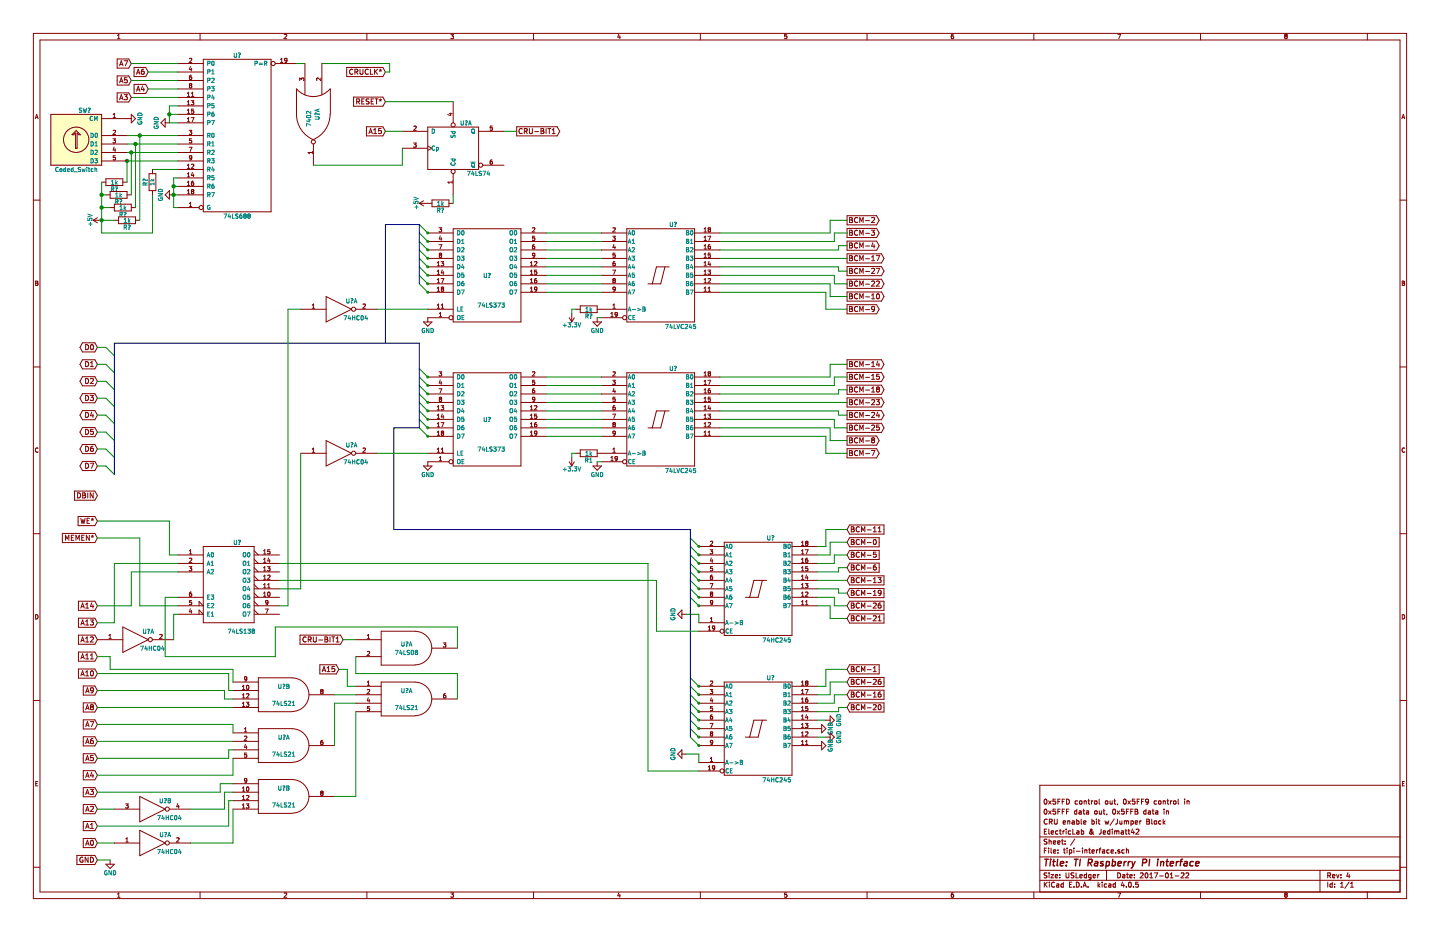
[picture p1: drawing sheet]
EESchema Schematic File Version 2
LIBS:power
LIBS:device
LIBS:transistors
LIBS:conn
LIBS:linear
LIBS:regul
LIBS:74xx
LIBS:cmos4000
LIBS:adc-dac
LIBS:memory
LIBS:xilinx
LIBS:microcontrollers
LIBS:dsp
LIBS:microchip
LIBS:analog_switches
LIBS:motorola
LIBS:texas
LIBS:intel
LIBS:audio
LIBS:interface
LIBS:digital-audio
LIBS:philips
LIBS:display
LIBS:cypress
LIBS:siliconi
LIBS:opto
LIBS:atmel
LIBS:contrib
LIBS:valves
LIBS:74lvc245
LIBS:tipi-interface-cache
EELAYER 25 0
EELAYER END
$Descr USLedger 17000 11000
encoding utf-8
Sheet 1 1
Title "TI Raspberry PI interface"
Date "2017-01-22"
Rev "4"
Comp "ElectricLab & Jedimatt42"
Comment1 "CRU enable bit w/Jumper Block"
Comment2 "0x5FFF data out, 0x5FFB data in"
Comment3 "0x5FFD control out, 0x5FF9 control in"
Comment4 ""
$EndDescr
Text GLabel 1150 4100 0    60   BiDi ~ 0
D0
Text GLabel 1150 4300 0    60   BiDi ~ 0
D1
Text GLabel 1150 4500 0    60   BiDi ~ 0
D2
Text GLabel 1150 4700 0    60   BiDi ~ 0
D3
Text GLabel 1150 4900 0    60   BiDi ~ 0
D4
Text GLabel 1150 5100 0    60   BiDi ~ 0
D5
Text GLabel 1150 5300 0    60   BiDi ~ 0
D6
Text GLabel 1150 5500 0    60   BiDi ~ 0
D7
Text GLabel 1150 6150 0    60   Input ~ 0
WE*
Text GLabel 1150 6350 0    60   Input ~ 0
MEMEN*
Text GLabel 1150 5850 0    60   Input ~ 0
DBIN
Text GLabel 4550 850  0    60   Input ~ 0
CRUCLK*
Text GLabel 4000 7900 0    60   Input ~ 0
A15
Text GLabel 1150 7150 0    60   Input ~ 0
A14
Text GLabel 1150 7350 0    60   Input ~ 0
A13
Text GLabel 1150 7550 0    60   Input ~ 0
A12
Text GLabel 1150 7750 0    60   Input ~ 0
A11
Text GLabel 1150 7950 0    60   Input ~ 0
A10
Text GLabel 1150 8150 0    60   Input ~ 0
A9
Text GLabel 1150 8350 0    60   Input ~ 0
A8
Text GLabel 1150 8550 0    60   Input ~ 0
A7
Text GLabel 1150 8750 0    60   Input ~ 0
A6
Text GLabel 1150 8950 0    60   Input ~ 0
A5
Text GLabel 1150 9150 0    60   Input ~ 0
A4
Text GLabel 1150 9350 0    60   Input ~ 0
A3
Text GLabel 1150 9550 0    60   Input ~ 0
A2
Text GLabel 1150 9750 0    60   Input ~ 0
A1
Text GLabel 1150 9950 0    60   Input ~ 0
A0
Text GLabel 1150 10150 0    60   Input ~ 0
GND
$Comp
L GND #PWR?
U 1 1
P 1300 10150
F 0 "#PWR?" H 1300 9900 50  0001 C CNN
F 1 "GND" H 1300 10000 50  0000 C CNN
F 2 "" H 1300 10150 50  0000 C CNN
F 3 "" H 1300 10150 50  0000 C CNN
	1    1300 10150
	1    0    0    -1  
$EndComp
Entry Wire Line
	1250 4100 1350 4200
Entry Wire Line
	1250 4300 1350 4400
Entry Wire Line
	1250 4500 1350 4600
Entry Wire Line
	1250 4700 1350 4800
Entry Wire Line
	1250 4900 1350 5000
Entry Wire Line
	1250 5100 1350 5200
Entry Wire Line
	1250 5300 1350 5400
Entry Wire Line
	1250 5500 1350 5600
$Comp
L 74HC245 U?
U 1 1
P 8950 6950
F 0 "U?" H 9050 7525 50  0000 L BNN
F 1 "74HC245" H 9000 6375 50  0000 L TNN
F 2 "" H 8950 6950 50  0000 C CNN
F 3 "" H 8950 6950 50  0000 C CNN
	1    8950 6950
	1    0    0    -1  
$EndComp
Text GLabel 10000 4300 2    60   Output ~ 0
BCM-14
Text GLabel 10000 4450 2    60   Output ~ 0
BCM-15
Text GLabel 10000 4600 2    60   Output ~ 0
BCM-18
Text GLabel 10000 4750 2    60   Output ~ 0
BCM-23
Text GLabel 10000 4900 2    60   Output ~ 0
BCM-24
Text GLabel 10000 5050 2    60   Output ~ 0
BCM-25
Text GLabel 10000 5200 2    60   Output ~ 0
BCM-8
Text GLabel 10000 5350 2    60   Output ~ 0
BCM-7
$Comp
L 74LS373 U?
U 1 1
P 5750 4950
F 0 "U?" H 5750 4950 50  0000 C CNN
F 1 "74LS373" H 5800 4600 50  0000 C CNN
F 2 "" H 5750 4950 50  0000 C CNN
F 3 "" H 5750 4950 50  0000 C CNN
	1    5750 4950
	1    0    0    -1  
$EndComp
Entry Wire Line
	4950 4350 5050 4450
Entry Wire Line
	4950 4450 5050 4550
Entry Wire Line
	4950 4550 5050 4650
Entry Wire Line
	4950 4650 5050 4750
Entry Wire Line
	4950 4750 5050 4850
Entry Wire Line
	4950 4850 5050 4950
Entry Wire Line
	4950 4950 5050 5050
Entry Wire Line
	4950 5050 5050 5150
$Comp
L 74LS21-RESCUE-tipi-interface U?
U 2 1
P 3350 8200
F 0 "U?" H 3350 8300 50  0000 C CNN
F 1 "74LS21" H 3350 8100 50  0000 C CNN
F 2 "" H 3350 8200 50  0000 C CNN
F 3 "" H 3350 8200 50  0000 C CNN
	2    3350 8200
	1    0    0    -1  
$EndComp
$Comp
L 74LS21-RESCUE-tipi-interface U?
U 1 1
P 3350 8800
F 0 "U?" H 3350 8900 50  0000 C CNN
F 1 "74LS21" H 3350 8700 50  0000 C CNN
F 2 "" H 3350 8800 50  0000 C CNN
F 3 "" H 3350 8800 50  0000 C CNN
	1    3350 8800
	1    0    0    -1  
$EndComp
$Comp
L 74LS21-RESCUE-tipi-interface U?
U 2 1
P 3350 9400
F 0 "U?" H 3350 9500 50  0000 C CNN
F 1 "74LS21" H 3350 9300 50  0000 C CNN
F 2 "" H 3350 9400 50  0000 C CNN
F 3 "" H 3350 9400 50  0000 C CNN
	2    3350 9400
	1    0    0    -1  
$EndComp
$Comp
L 74HC04 U?
U 1 1
P 1800 9950
F 0 "U?" H 1950 10050 50  0000 C CNN
F 1 "74HC04" H 2000 9850 50  0000 C CNN
F 2 "" H 1800 9950 50  0000 C CNN
F 3 "" H 1800 9950 50  0000 C CNN
	1    1800 9950
	1    0    0    -1  
$EndComp
$Comp
L 74HC04 U?
U 2 1
P 1800 9550
F 0 "U?" H 1950 9650 50  0000 C CNN
F 1 "74HC04" H 2000 9450 50  0000 C CNN
F 2 "" H 1800 9550 50  0000 C CNN
F 3 "" H 1800 9550 50  0000 C CNN
	2    1800 9550
	1    0    0    -1  
$EndComp
$Comp
L GND #PWR?
U 1 1
P 8100 7250
F 0 "#PWR?" H 8100 7000 50  0001 C CNN
F 1 "GND" H 8100 7100 50  0000 C CNN
F 2 "" H 8100 7250 50  0000 C CNN
F 3 "" H 8100 7250 50  0000 C CNN
	1    8100 7250
	0    1    1    0   
$EndComp
$Comp
L +3.3V #PWR?
U 1 1
P 6750 5400
F 0 "#PWR?" H 6750 5250 50  0001 C CNN
F 1 "+3.3V" H 6750 5540 50  0000 C CNN
F 2 "" H 6750 5400 50  0000 C CNN
F 3 "" H 6750 5400 50  0000 C CNN
	1    6750 5400
	-1   0    0    1   
$EndComp
$Comp
L R R1
U 1 1
P 6950 5350
F 0 "R1" V 7030 5350 50  0000 C CNN
F 1 "1k" V 6950 5350 50  0000 C CNN
F 2 "" V 6880 5350 50  0000 C CNN
F 3 "" H 6950 5350 50  0000 C CNN
	1    6950 5350
	0    1    1    0   
$EndComp
$Comp
L 74LVC245 U?
U 1 1
P 7800 4950
F 0 "U?" H 7900 5525 50  0000 L BNN
F 1 "74LVC245" H 7850 4375 50  0000 L TNN
F 2 "" H 7800 4950 50  0000 C CNN
F 3 "" H 7800 4950 50  0000 C CNN
	1    7800 4950
	1    0    0    -1  
$EndComp
Text GLabel 10000 6250 2    60   Input ~ 0
BCM-11
Text GLabel 10000 6400 2    60   Input ~ 0
BCM-0
Text GLabel 10000 6550 2    60   Input ~ 0
BCM-5
Text GLabel 10000 6700 2    60   Input ~ 0
BCM-6
Text GLabel 10000 6850 2    60   Input ~ 0
BCM-13
Text GLabel 10000 7000 2    60   Input ~ 0
BCM-19
Text GLabel 10000 7150 2    60   Input ~ 0
BCM-26
Text GLabel 10000 8200 2    60   Input ~ 0
BCM-16
Entry Wire Line
	8150 6350 8250 6450
Entry Wire Line
	8150 6450 8250 6550
Entry Wire Line
	8150 6550 8250 6650
Entry Wire Line
	8150 6650 8250 6750
Entry Wire Line
	8150 6750 8250 6850
Entry Wire Line
	8150 6850 8250 6950
Entry Wire Line
	8150 6950 8250 7050
Entry Wire Line
	8150 7050 8250 7150
$Comp
L GND #PWR?
U 1 1
P 7050 5450
F 0 "#PWR?" H 7050 5200 50  0001 C CNN
F 1 "GND" H 7050 5300 50  0000 C CNN
F 2 "" H 7050 5450 50  0000 C CNN
F 3 "" H 7050 5450 50  0000 C CNN
	1    7050 5450
	1    0    0    -1  
$EndComp
Text GLabel 10000 2600 2    60   Output ~ 0
BCM-2
Text GLabel 10000 2750 2    60   Output ~ 0
BCM-3
Text GLabel 10000 2900 2    60   Output ~ 0
BCM-4
Text GLabel 10000 3050 2    60   Output ~ 0
BCM-17
Text GLabel 10000 3200 2    60   Output ~ 0
BCM-27
Text GLabel 10000 3350 2    60   Output ~ 0
BCM-22
Text GLabel 10000 3500 2    60   Output ~ 0
BCM-10
Text GLabel 10000 3650 2    60   Output ~ 0
BCM-9
$Comp
L 74LS373 U?
U 1 1
P 5750 3250
F 0 "U?" H 5750 3250 50  0000 C CNN
F 1 "74LS373" H 5800 2900 50  0000 C CNN
F 2 "" H 5750 3250 50  0000 C CNN
F 3 "" H 5750 3250 50  0000 C CNN
	1    5750 3250
	1    0    0    -1  
$EndComp
$Comp
L +3.3V #PWR?
U 1 1
P 6750 3700
F 0 "#PWR?" H 6750 3550 50  0001 C CNN
F 1 "+3.3V" H 6750 3840 50  0000 C CNN
F 2 "" H 6750 3700 50  0000 C CNN
F 3 "" H 6750 3700 50  0000 C CNN
	1    6750 3700
	-1   0    0    1   
$EndComp
$Comp
L R R?
U 1 1
P 6950 3650
F 0 "R?" V 7030 3650 50  0000 C CNN
F 1 "1k" V 6950 3650 50  0000 C CNN
F 2 "" V 6880 3650 50  0000 C CNN
F 3 "" H 6950 3650 50  0000 C CNN
	1    6950 3650
	0    1    1    0   
$EndComp
$Comp
L 74LVC245 U?
U 1 1
P 7800 3250
F 0 "U?" H 7900 3825 50  0000 L BNN
F 1 "74LVC245" H 7850 2675 50  0000 L TNN
F 2 "" H 7800 3250 50  0000 C CNN
F 3 "" H 7800 3250 50  0000 C CNN
	1    7800 3250
	1    0    0    -1  
$EndComp
$Comp
L GND #PWR?
U 1 1
P 7050 3750
F 0 "#PWR?" H 7050 3500 50  0001 C CNN
F 1 "GND" H 7050 3600 50  0000 C CNN
F 2 "" H 7050 3750 50  0000 C CNN
F 3 "" H 7050 3750 50  0000 C CNN
	1    7050 3750
	1    0    0    -1  
$EndComp
Entry Wire Line
	4950 2650 5050 2750
Entry Wire Line
	4950 2750 5050 2850
Entry Wire Line
	4950 2850 5050 2950
Entry Wire Line
	4950 2950 5050 3050
Entry Wire Line
	4950 3050 5050 3150
Entry Wire Line
	4950 3150 5050 3250
Entry Wire Line
	4950 3250 5050 3350
Entry Wire Line
	4950 3350 5050 3450
$Comp
L 74LS138 U?
U 1 1
P 2700 6900
F 0 "U?" H 2800 7400 50  0000 C CNN
F 1 "74LS138" H 2850 6351 50  0000 C CNN
F 2 "" H 2700 6900 50  0000 C CNN
F 3 "" H 2700 6900 50  0000 C CNN
	1    2700 6900
	1    0    0    -1  
$EndComp
$Comp
L 74HC04 U?
U 1 1
P 1600 7550
F 0 "U?" H 1750 7650 50  0000 C CNN
F 1 "74HC04" H 1800 7450 50  0000 C CNN
F 2 "" H 1600 7550 50  0000 C CNN
F 3 "" H 1600 7550 50  0000 C CNN
	1    1600 7550
	1    0    0    -1  
$EndComp
$Comp
L 74HC04 U?
U 1 1
P 4000 5350
F 0 "U?" H 4150 5450 50  0000 C CNN
F 1 "74HC04" H 4200 5250 50  0000 C CNN
F 2 "" H 4000 5350 50  0000 C CNN
F 3 "" H 4000 5350 50  0000 C CNN
	1    4000 5350
	1    0    0    -1  
$EndComp
$Comp
L 74HC04 U?
U 1 1
P 4000 3650
F 0 "U?" H 4150 3750 50  0000 C CNN
F 1 "74HC04" H 4200 3550 50  0000 C CNN
F 2 "" H 4000 3650 50  0000 C CNN
F 3 "" H 4000 3650 50  0000 C CNN
	1    4000 3650
	1    0    0    -1  
$EndComp
$Comp
L GND #PWR?
U 1 1
P 5050 5450
F 0 "#PWR?" H 5050 5200 50  0001 C CNN
F 1 "GND" H 5050 5300 50  0000 C CNN
F 2 "" H 5050 5450 50  0000 C CNN
F 3 "" H 5050 5450 50  0000 C CNN
	1    5050 5450
	1    0    0    -1  
$EndComp
$Comp
L GND #PWR?
U 1 1
P 5050 3750
F 0 "#PWR?" H 5050 3500 50  0001 C CNN
F 1 "GND" H 5050 3600 50  0000 C CNN
F 2 "" H 5050 3750 50  0000 C CNN
F 3 "" H 5050 3750 50  0000 C CNN
	1    5050 3750
	1    0    0    -1  
$EndComp
$Comp
L 74LS21-RESCUE-tipi-interface U?
U 1 1
P 4800 8250
F 0 "U?" H 4800 8350 50  0000 C CNN
F 1 "74LS21" H 4800 8150 50  0000 C CNN
F 2 "" H 4800 8250 50  0000 C CNN
F 3 "" H 4800 8250 50  0000 C CNN
	1    4800 8250
	1    0    0    -1  
$EndComp
$Comp
L 74HC245 U?
U 1 1
P 8950 8600
F 0 "U?" H 9050 9175 50  0000 L BNN
F 1 "74HC245" H 9000 8025 50  0000 L TNN
F 2 "" H 8950 8600 50  0000 C CNN
F 3 "" H 8950 8600 50  0000 C CNN
	1    8950 8600
	1    0    0    -1  
$EndComp
Text GLabel 10000 7900 2    60   Input ~ 0
BCM-1
Text GLabel 10000 8050 2    60   Input ~ 0
BCM-26
$Comp
L GND #PWR?
U 1 1
P 9750 8500
F 0 "#PWR?" H 9750 8250 50  0001 C CNN
F 1 "GND" H 9750 8350 50  0000 C CNN
F 2 "" H 9750 8500 50  0000 C CNN
F 3 "" H 9750 8500 50  0000 C CNN
	1    9750 8500
	0    -1   -1   0   
$EndComp
$Comp
L GND #PWR?
U 1 1
P 9650 8600
F 0 "#PWR?" H 9650 8350 50  0001 C CNN
F 1 "GND" H 9650 8450 50  0000 C CNN
F 2 "" H 9650 8600 50  0000 C CNN
F 3 "" H 9650 8600 50  0000 C CNN
	1    9650 8600
	0    -1   -1   0   
$EndComp
$Comp
L GND #PWR?
U 1 1
P 9750 8700
F 0 "#PWR?" H 9750 8450 50  0001 C CNN
F 1 "GND" H 9750 8550 50  0000 C CNN
F 2 "" H 9750 8700 50  0000 C CNN
F 3 "" H 9750 8700 50  0000 C CNN
	1    9750 8700
	0    -1   -1   0   
$EndComp
$Comp
L GND #PWR?
U 1 1
P 9650 8800
F 0 "#PWR?" H 9650 8550 50  0001 C CNN
F 1 "GND" H 9650 8650 50  0000 C CNN
F 2 "" H 9650 8800 50  0000 C CNN
F 3 "" H 9650 8800 50  0000 C CNN
	1    9650 8800
	0    -1   -1   0   
$EndComp
Entry Wire Line
	8150 8000 8250 8100
Entry Wire Line
	8150 8100 8250 8200
Entry Wire Line
	8150 8200 8250 8300
Entry Wire Line
	8150 8300 8250 8400
Entry Wire Line
	8150 8400 8250 8500
Entry Wire Line
	8150 8500 8250 8600
Entry Wire Line
	8150 8600 8250 8700
Entry Wire Line
	8150 8700 8250 8800
$Comp
L GND #PWR?
U 1 1
P 8100 8900
F 0 "#PWR?" H 8100 8650 50  0001 C CNN
F 1 "GND" H 8100 8750 50  0000 C CNN
F 2 "" H 8100 8900 50  0000 C CNN
F 3 "" H 8100 8900 50  0000 C CNN
	1    8100 8900
	0    1    1    0   
$EndComp
$Comp
L 74LS688 U?
U 1 1
P 2800 1600
F 0 "U?" H 2800 2550 50  0000 C CNN
F 1 "74LS688" H 2800 650 50  0000 C CNN
F 2 "" H 2800 1600 50  0000 C CNN
F 3 "" H 2800 1600 50  0000 C CNN
	1    2800 1600
	1    0    0    -1  
$EndComp
$Comp
L +5V #PWR?
U 1 1
P 1200 2600
F 0 "#PWR?" H 1200 2450 50  0001 C CNN
F 1 "+5V" H 1200 2740 50  0000 C CNN
F 2 "" H 1200 2600 50  0000 C CNN
F 3 "" H 1200 2600 50  0000 C CNN
	1    1200 2600
	0    -1   -1   0   
$EndComp
$Comp
L GND #PWR?
U 1 1
P 2000 1450
F 0 "#PWR?" H 2000 1200 50  0001 C CNN
F 1 "GND" H 2000 1300 50  0000 C CNN
F 2 "" H 2000 1450 50  0000 C CNN
F 3 "" H 2000 1450 50  0000 C CNN
	1    2000 1450
	0    1    1    0   
$EndComp
$Comp
L R R?
U 1 1
P 1350 2150
F 0 "R?" V 1430 2150 50  0000 C CNN
F 1 "1k" V 1350 2150 50  0000 C CNN
F 2 "" V 1280 2150 50  0000 C CNN
F 3 "" H 1350 2150 50  0000 C CNN
	1    1350 2150
	0    1    1    0   
$EndComp
$Comp
L R R?
U 1 1
P 1400 2300
F 0 "R?" V 1480 2300 50  0000 C CNN
F 1 "1k" V 1400 2300 50  0000 C CNN
F 2 "" V 1330 2300 50  0000 C CNN
F 3 "" H 1400 2300 50  0000 C CNN
	1    1400 2300
	0    1    1    0   
$EndComp
$Comp
L R R?
U 1 1
P 1450 2450
F 0 "R?" V 1530 2450 50  0000 C CNN
F 1 "1k" V 1450 2450 50  0000 C CNN
F 2 "" V 1380 2450 50  0000 C CNN
F 3 "" H 1450 2450 50  0000 C CNN
	1    1450 2450
	0    1    1    0   
$EndComp
$Comp
L R R?
U 1 1
P 1500 2600
F 0 "R?" V 1580 2600 50  0000 C CNN
F 1 "1k" V 1500 2600 50  0000 C CNN
F 2 "" V 1430 2600 50  0000 C CNN
F 3 "" H 1500 2600 50  0000 C CNN
	1    1500 2600
	0    1    1    0   
$EndComp
$Comp
L GND #PWR?
U 1 1
P 2050 2300
F 0 "#PWR?" H 2050 2050 50  0001 C CNN
F 1 "GND" H 2050 2150 50  0000 C CNN
F 2 "" H 2050 2300 50  0000 C CNN
F 3 "" H 2050 2300 50  0000 C CNN
	1    2050 2300
	0    1    1    0   
$EndComp
$Comp
L 74LS74 U?
U 1 1
P 5350 1750
F 0 "U?" H 5500 2050 50  0000 C CNN
F 1 "74LS74" H 5650 1455 50  0000 C CNN
F 2 "" H 5350 1750 50  0000 C CNN
F 3 "" H 5350 1750 50  0000 C CNN
	1    5350 1750
	1    0    0    -1  
$EndComp
Wire Wire Line
	1150 10150 1300 10150
Wire Bus Line
	1350 4050 1350 5600
Wire Wire Line
	1150 4100 1250 4100
Wire Wire Line
	1150 4300 1250 4300
Wire Wire Line
	1150 4500 1250 4500
Wire Wire Line
	1150 4700 1250 4700
Wire Wire Line
	1150 4900 1250 4900
Wire Wire Line
	1150 5100 1250 5100
Wire Wire Line
	1150 5300 1250 5300
Wire Wire Line
	1150 5500 1250 5500
Wire Bus Line
	1350 4050 4950 4050
Wire Bus Line
	4950 4050 4950 5050
Wire Wire Line
	6450 4450 7100 4450
Wire Wire Line
	6450 4550 7100 4550
Wire Wire Line
	6450 4650 7100 4650
Wire Wire Line
	6450 4750 7100 4750
Wire Wire Line
	6450 4850 7100 4850
Wire Wire Line
	6450 4950 7100 4950
Wire Wire Line
	6450 5050 7100 5050
Wire Wire Line
	6450 5150 7100 5150
Wire Wire Line
	1150 9950 1350 9950
Wire Wire Line
	1150 9550 1350 9550
Wire Wire Line
	2250 9950 2750 9950
Wire Wire Line
	2750 9950 2750 9550
Wire Wire Line
	1150 9750 2700 9750
Wire Wire Line
	2700 9750 2700 9450
Wire Wire Line
	2700 9450 2750 9450
Wire Wire Line
	2250 9550 2650 9550
Wire Wire Line
	2650 9550 2650 9350
Wire Wire Line
	2650 9350 2750 9350
Wire Wire Line
	1150 9350 2600 9350
Wire Wire Line
	2600 9350 2600 9250
Wire Wire Line
	2600 9250 2750 9250
Wire Wire Line
	1150 9150 2750 9150
Wire Wire Line
	2750 9150 2750 8950
Wire Wire Line
	1150 8950 2700 8950
Wire Wire Line
	2700 8950 2700 8850
Wire Wire Line
	2700 8850 2750 8850
Wire Wire Line
	1150 8750 2750 8750
Wire Wire Line
	1150 8550 2750 8550
Wire Wire Line
	2750 8550 2750 8650
Wire Wire Line
	1150 8350 2750 8350
Wire Wire Line
	1150 7750 1300 7750
Wire Wire Line
	1300 7750 1300 7900
Wire Wire Line
	1300 7900 2750 7900
Wire Wire Line
	2750 7900 2750 8050
Wire Wire Line
	1150 7950 2700 7950
Wire Wire Line
	2700 7950 2700 8150
Wire Wire Line
	2700 8150 2750 8150
Wire Wire Line
	1150 8150 2650 8150
Wire Wire Line
	2650 8150 2650 8250
Wire Wire Line
	2650 8250 2750 8250
Wire Wire Line
	8250 7350 8250 7250
Wire Wire Line
	8250 7250 8100 7250
Wire Wire Line
	6800 5350 6750 5350
Wire Wire Line
	6750 5350 6750 5400
Wire Wire Line
	7050 5450 7100 5450
Wire Wire Line
	9650 6750 9900 6750
Wire Wire Line
	9900 6750 9900 6700
Wire Wire Line
	9900 6700 10000 6700
Wire Wire Line
	9650 6650 9850 6650
Wire Wire Line
	9850 6650 9850 6550
Wire Wire Line
	9850 6550 10000 6550
Wire Wire Line
	9650 6550 9800 6550
Wire Wire Line
	9800 6550 9800 6400
Wire Wire Line
	9800 6400 10000 6400
Wire Wire Line
	9650 6450 9750 6450
Wire Wire Line
	9750 6450 9750 6250
Wire Wire Line
	9750 6250 10000 6250
Wire Wire Line
	9650 6850 10000 6850
Wire Wire Line
	9650 6950 9900 6950
Wire Wire Line
	9900 6950 9900 7000
Wire Wire Line
	9900 7000 10000 7000
Wire Wire Line
	9650 7050 9850 7050
Wire Wire Line
	9850 7050 9850 7150
Wire Wire Line
	9850 7150 10000 7150
Wire Wire Line
	9650 7150 9800 7150
Wire Wire Line
	9800 7150 9800 7300
Wire Wire Line
	9800 7300 10000 7300
Wire Bus Line
	4650 6250 8150 6250
Wire Bus Line
	4650 6250 4650 5050
Wire Bus Line
	4650 5050 4950 5050
Wire Bus Line
	8150 6250 8150 8700
Wire Wire Line
	6450 2750 7100 2750
Wire Wire Line
	6450 2850 7100 2850
Wire Wire Line
	6450 2950 7100 2950
Wire Wire Line
	6450 3050 7100 3050
Wire Wire Line
	6450 3150 7100 3150
Wire Wire Line
	6450 3250 7100 3250
Wire Wire Line
	6450 3350 7100 3350
Wire Wire Line
	6450 3450 7100 3450
Wire Wire Line
	6800 3650 6750 3650
Wire Wire Line
	6750 3650 6750 3700
Wire Wire Line
	7050 3750 7100 3750
Wire Bus Line
	4950 2650 4950 3350
Wire Bus Line
	4950 2650 4550 2650
Wire Bus Line
	4550 2650 4550 4050
Wire Wire Line
	1150 6350 1650 6350
Wire Wire Line
	1650 6350 1650 7150
Wire Wire Line
	1650 7150 2100 7150
Wire Wire Line
	2050 7250 2050 7550
Wire Wire Line
	1150 6150 2000 6150
Wire Wire Line
	2000 6150 2000 6550
Wire Wire Line
	1150 7150 1550 7150
Wire Wire Line
	1550 7150 1550 6750
Wire Wire Line
	1550 6750 2100 6750
Wire Wire Line
	1150 7350 1350 7350
Wire Wire Line
	1350 7350 1350 6650
Wire Wire Line
	1350 6650 2100 6650
Wire Wire Line
	4450 5350 5050 5350
Wire Wire Line
	4450 3650 5050 3650
Wire Wire Line
	9650 8200 9800 8200
Wire Wire Line
	9800 8200 9800 8050
Wire Wire Line
	9800 8050 10000 8050
Wire Wire Line
	9650 8100 9750 8100
Wire Wire Line
	9750 8100 9750 7900
Wire Wire Line
	9750 7900 10000 7900
Wire Wire Line
	9650 8500 9750 8500
Wire Wire Line
	9650 8700 9750 8700
Wire Wire Line
	8100 8900 8250 8900
Wire Wire Line
	8250 8900 8250 9000
Wire Wire Line
	8500 3050 10000 3050
Wire Wire Line
	8500 3150 9900 3150
Wire Wire Line
	9900 3150 9900 3200
Wire Wire Line
	9900 3200 10000 3200
Wire Wire Line
	8500 3250 9850 3250
Wire Wire Line
	9850 3250 9850 3350
Wire Wire Line
	9850 3350 10000 3350
Wire Wire Line
	8500 3350 9800 3350
Wire Wire Line
	9800 3350 9800 3500
Wire Wire Line
	9800 3500 10000 3500
Wire Wire Line
	8500 3450 9750 3450
Wire Wire Line
	9750 3450 9750 3650
Wire Wire Line
	9750 3650 10000 3650
Wire Wire Line
	8500 2950 9900 2950
Wire Wire Line
	9900 2950 9900 2900
Wire Wire Line
	9900 2900 10000 2900
Wire Wire Line
	8500 2850 9850 2850
Wire Wire Line
	9850 2850 9850 2750
Wire Wire Line
	9850 2750 10000 2750
Wire Wire Line
	8500 2750 9800 2750
Wire Wire Line
	9800 2750 9800 2600
Wire Wire Line
	9800 2600 10000 2600
Wire Wire Line
	8500 4750 10000 4750
Wire Wire Line
	8500 4650 9900 4650
Wire Wire Line
	9900 4650 9900 4600
Wire Wire Line
	9900 4600 10000 4600
Wire Wire Line
	8500 4550 9850 4550
Wire Wire Line
	9850 4550 9850 4450
Wire Wire Line
	9850 4450 10000 4450
Wire Wire Line
	8500 4450 9800 4450
Wire Wire Line
	9800 4450 9800 4300
Wire Wire Line
	9800 4300 10000 4300
Wire Wire Line
	8500 4850 9900 4850
Wire Wire Line
	9900 4850 9900 4900
Wire Wire Line
	9900 4900 10000 4900
Wire Wire Line
	8500 4950 9850 4950
Wire Wire Line
	9850 4950 9850 5050
Wire Wire Line
	9850 5050 10000 5050
Wire Wire Line
	8500 5050 9800 5050
Wire Wire Line
	9800 5050 9800 5200
Wire Wire Line
	9800 5200 10000 5200
Wire Wire Line
	8500 5150 9750 5150
Wire Wire Line
	9750 5150 9750 5350
Wire Wire Line
	9750 5350 10000 5350
Wire Wire Line
	3300 7150 3400 7150
Wire Wire Line
	3400 7150 3400 3650
Wire Wire Line
	3400 3650 3550 3650
Wire Wire Line
	3300 6950 3550 6950
Wire Wire Line
	3550 6950 3550 5350
Wire Wire Line
	3300 6850 7750 6850
Wire Wire Line
	7750 6850 7750 7450
Wire Wire Line
	7750 7450 8250 7450
Wire Wire Line
	3300 6650 7650 6650
Wire Wire Line
	7650 6650 7650 9100
Wire Wire Line
	7650 9100 8250 9100
Wire Wire Line
	1500 1600 2100 1600
Wire Wire Line
	1500 1700 2100 1700
Wire Wire Line
	1500 1800 2100 1800
Wire Wire Line
	1500 1900 2100 1900
Wire Wire Line
	1800 2000 2100 2000
Wire Wire Line
	2050 2100 2050 2450
Wire Wire Line
	2050 2300 2100 2300
Wire Wire Line
	2100 2200 2050 2200
Connection ~ 2050 2200
Wire Wire Line
	2100 2100 2050 2100
Wire Wire Line
	2050 2450 2100 2450
Connection ~ 2050 2300
Wire Wire Line
	1500 1900 1500 2150
Wire Wire Line
	1550 1800 1550 2300
Connection ~ 1550 1800
Wire Wire Line
	1600 1700 1600 2450
Connection ~ 1600 1700
Wire Wire Line
	1650 1600 1650 2600
Connection ~ 1650 1600
Connection ~ 1500 1900
Wire Wire Line
	1200 2450 1300 2450
Connection ~ 1200 2450
Wire Wire Line
	1250 2300 1200 2300
Connection ~ 1200 2300
Wire Wire Line
	1200 2150 1200 2750
Wire Wire Line
	1200 2600 1350 2600
Connection ~ 1200 2600
Wire Wire Line
	1550 1150 2100 1150
Wire Wire Line
	2100 1250 2000 1250
Wire Wire Line
	2000 1450 2100 1450
Connection ~ 2000 1350
Text GLabel 1750 1050 0    60   Input ~ 0
A4
Text GLabel 1550 950  0    60   Input ~ 0
A5
Text GLabel 1750 850  0    60   Input ~ 0
A6
Text GLabel 1550 750  0    60   Input ~ 0
A7
Wire Wire Line
	1750 1050 2100 1050
Wire Wire Line
	1550 950  2100 950 
Wire Wire Line
	1750 850  2100 850 
Wire Wire Line
	1550 750  2100 750 
Text GLabel 4550 1550 0    60   Input ~ 0
A15
$Comp
L 7402 U?
U 1 1
P 3700 1350
F 0 "U?" H 3700 1400 50  0000 C CNN
F 1 "7402" H 3750 1300 50  0000 C CNN
F 2 "" H 3700 1350 50  0000 C CNN
F 3 "" H 3700 1350 50  0000 C CNN
	1    3700 1350
	0    1    1    0   
$EndComp
Wire Wire Line
	3700 1950 4750 1950
Wire Wire Line
	4750 1950 4750 1750
Wire Wire Line
	4550 1550 4750 1550
$Comp
L R R?
U 1 1
P 5200 2400
F 0 "R?" V 5280 2400 50  0000 C CNN
F 1 "1k" V 5200 2400 50  0000 C CNN
F 2 "" V 5130 2400 50  0000 C CNN
F 3 "" H 5200 2400 50  0000 C CNN
	1    5200 2400
	0    1    1    0   
$EndComp
Wire Wire Line
	5350 2300 5350 2400
$Comp
L +5V #PWR?
U 1 1
P 5050 2400
F 0 "#PWR?" H 5050 2250 50  0001 C CNN
F 1 "+5V" H 5050 2540 50  0000 C CNN
F 2 "" H 5050 2400 50  0000 C CNN
F 3 "" H 5050 2400 50  0000 C CNN
	1    5050 2400
	0    -1   -1   0   
$EndComp
Text GLabel 4550 1200 0    60   Input ~ 0
RESET*
Wire Wire Line
	4550 1200 5350 1200
Wire Wire Line
	3500 750  3600 750 
Wire Wire Line
	3800 750  4600 750 
Wire Wire Line
	4600 750  4600 850 
Wire Wire Line
	4600 850  4550 850 
Text GLabel 6100 1550 2    60   Output ~ 0
CRU-BIT1
Wire Wire Line
	5950 1550 6100 1550
Wire Wire Line
	3950 9400 4200 9400
Wire Wire Line
	4200 9400 4200 8400
Wire Wire Line
	3950 8800 3950 8300
Wire Wire Line
	3950 8300 4200 8300
Wire Wire Line
	3950 8200 4200 8200
Wire Wire Line
	4000 7900 4100 7900
Wire Wire Line
	4100 7900 4100 8100
Wire Wire Line
	4100 8100 4200 8100
Text GLabel 4050 7550 0    60   Input ~ 0
CRU-BIT1
$Comp
L 74LS08 U?
U 1 1
P 4800 7650
F 0 "U?" H 4800 7700 50  0000 C CNN
F 1 "74LS08" H 4800 7600 50  0000 C CNN
F 2 "" H 4800 7650 50  0000 C CNN
F 3 "" H 4800 7650 50  0000 C CNN
	1    4800 7650
	1    0    0    -1  
$EndComp
Wire Wire Line
	4050 7550 4200 7550
Wire Wire Line
	4200 7750 4200 7950
Wire Wire Line
	4200 7950 5400 7950
Wire Wire Line
	5400 7950 5400 8250
Wire Wire Line
	5400 7650 5400 7400
Wire Wire Line
	5400 7400 3250 7400
Wire Wire Line
	3250 7400 3250 7750
Wire Wire Line
	3250 7750 1950 7750
Wire Wire Line
	1950 7750 1950 7050
Wire Wire Line
	1950 7050 2100 7050
Wire Wire Line
	2050 7250 2100 7250
Wire Wire Line
	2000 6550 2100 6550
$Comp
L R R?
U 1 1
P 1800 2150
F 0 "R?" V 1880 2150 50  0000 C CNN
F 1 "1k" V 1800 2150 50  0000 C CNN
F 2 "" V 1730 2150 50  0000 C CNN
F 3 "" H 1800 2150 50  0000 C CNN
	1    1800 2150
	-1   0    0    1   
$EndComp
Wire Wire Line
	1800 2300 1800 2750
Wire Wire Line
	1800 2750 1200 2750
Wire Wire Line
	2000 1250 2000 1450
Text GLabel 1550 1150 0    60   Input ~ 0
A3
$Comp
L Coded_Switch SW?
U 1 1
P 900 1650
F 0 "SW?" H 1000 2000 50  0000 C CNN
F 1 "Coded_Switch" H 900 1301 50  0000 C CNN
F 2 "" H 900 1650 50  0000 C CNN
F 3 "" H 900 1650 50  0000 C CNN
	1    900  1650
	1    0    0    -1  
$EndComp
Wire Wire Line
	2000 1350 2100 1350
$Comp
L GND #PWR?
U 1 1
P 1500 1400
F 0 "#PWR?" H 1500 1150 50  0001 C CNN
F 1 "GND" H 1500 1250 50  0000 C CNN
F 2 "" H 1500 1400 50  0000 C CNN
F 3 "" H 1500 1400 50  0000 C CNN
	1    1500 1400
	0    -1   -1   0   
$EndComp
Wire Wire Line
	9650 8300 9850 8300
Text GLabel 10000 8350 2    60   Input ~ 0
BCM-20
Wire Wire Line
	9850 8300 9850 8200
Wire Wire Line
	9850 8200 10000 8200
Wire Wire Line
	9650 8400 9900 8400
Wire Wire Line
	9900 8400 9900 8350
Wire Wire Line
	9900 8350 10000 8350
Text GLabel 10000 7300 2    60   Input ~ 0
BCM-21
$EndSCHEMATC
